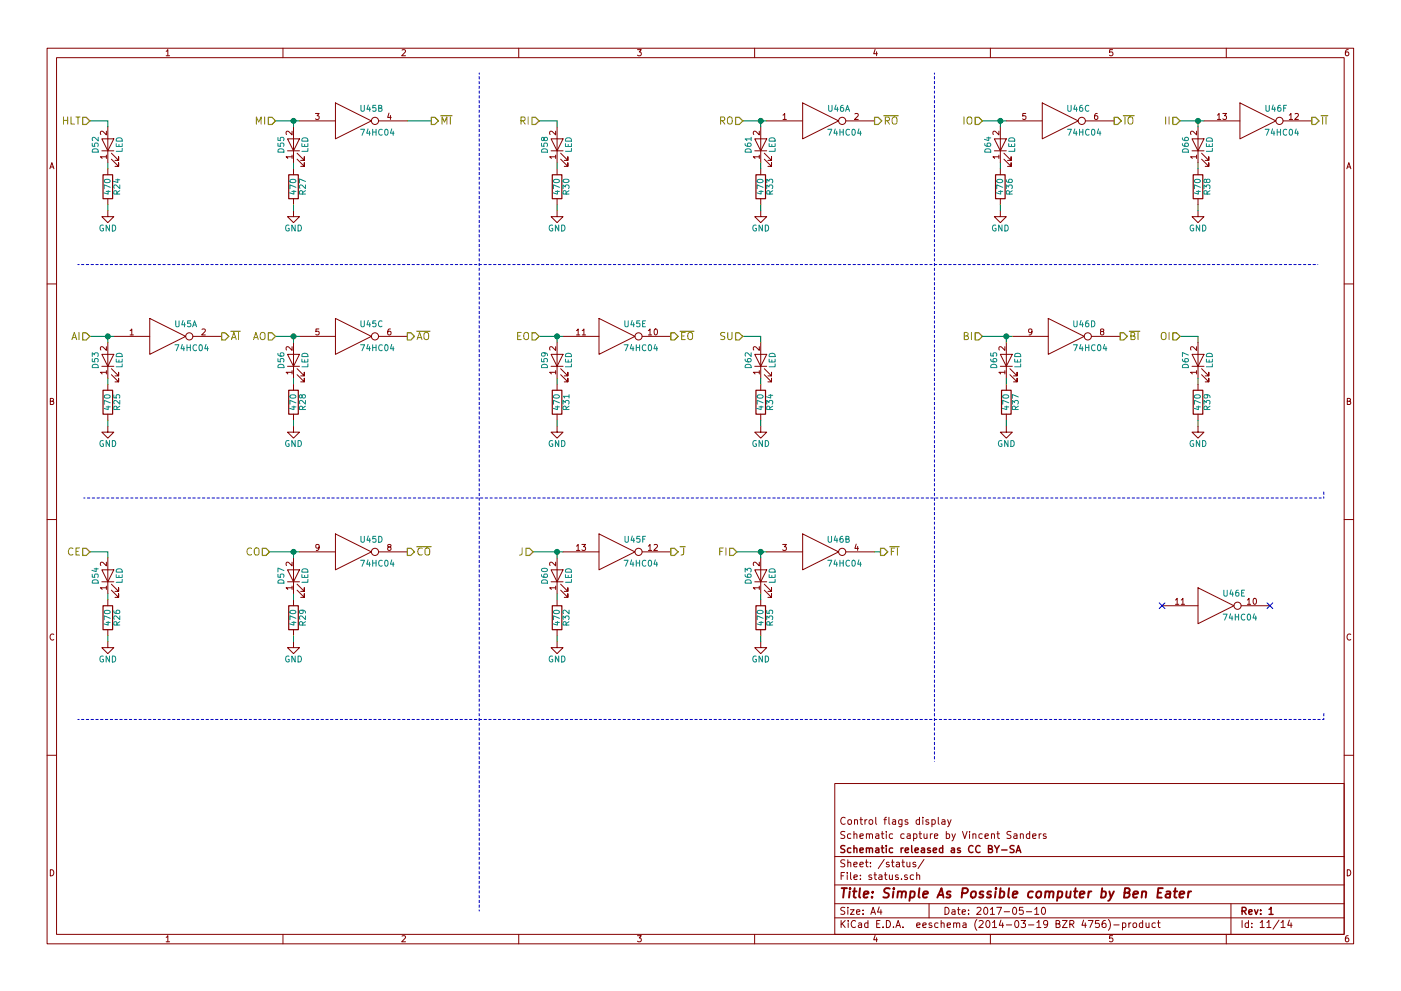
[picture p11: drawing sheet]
EESchema Schematic File Version 2
LIBS:power
LIBS:device
LIBS:transistors
LIBS:conn
LIBS:linear
LIBS:regul
LIBS:74xx
LIBS:cmos4000
LIBS:adc-dac
LIBS:memory
LIBS:xilinx
LIBS:microcontrollers
LIBS:dsp
LIBS:microchip
LIBS:analog_switches
LIBS:motorola
LIBS:texas
LIBS:intel
LIBS:audio
LIBS:interface
LIBS:digital-audio
LIBS:philips
LIBS:display
LIBS:cypress
LIBS:siliconi
LIBS:opto
LIBS:atmel
LIBS:contrib
LIBS:valves
LIBS:switches
LIBS:74xxx
LIBS:28c16
LIBS:sap-be-cache
EELAYER 24 0
EELAYER END
$Descr A4 11693 8268
encoding utf-8
Sheet 11 14
Title "Simple As Possible computer by Ben Eater"
Date "2017-05-10"
Rev "1"
Comp "Schematic released as CC BY-SA"
Comment1 "Schematic capture by Vincent Sanders"
Comment2 "Control flags display"
Comment3 ""
Comment4 ""
$EndDescr
Text HLabel 750  1000 0    60   Input ~ 0
HLT
$Comp
L R R27
U 1 1
P 2450 1550
F 0 "R27" V 2530 1550 50  0000 C CNN
F 1 "470" V 2450 1550 50  0000 C CNN
F 2 "Resistors_THT:Resistor_Horizontal_RM7mm" V 2380 1550 50  0001 C CNN
F 3 "" H 2450 1550 50  0000 C CNN
	1    2450 1550
	1    0    0    -1  
$EndComp
Text HLabel 3600 1000 2    60   Output ~ 0
~MI
Text HLabel 2300 1000 0    60   Input ~ 0
MI
$Comp
L 74HC04 U45
U 2 1
P 2950 1000
F 0 "U45" H 3100 1100 50  0000 C CNN
F 1 "74HC04" H 3150 900 50  0000 C CNN
F 2 "Housings_DIP:DIP-14_W7.62mm_LongPads" H 2950 1000 50  0001 C CNN
F 3 "" H 2950 1000 50  0000 C CNN
	2    2950 1000
	1    0    0    -1  
$EndComp
$Comp
L 74HC04 U46
U 1 1
P 6850 1000
F 0 "U46" H 7000 1100 50  0000 C CNN
F 1 "74HC04" H 7050 900 50  0000 C CNN
F 2 "Housings_DIP:DIP-14_W7.62mm_LongPads" H 6850 1000 50  0001 C CNN
F 3 "" H 6850 1000 50  0000 C CNN
	1    6850 1000
	1    0    0    -1  
$EndComp
$Comp
L 74HC04 U46
U 3 1
P 8850 1000
F 0 "U46" H 9000 1100 50  0000 C CNN
F 1 "74HC04" H 9050 900 50  0000 C CNN
F 2 "Housings_DIP:DIP-14_W7.62mm_LongPads" H 8850 1000 50  0001 C CNN
F 3 "" H 8850 1000 50  0000 C CNN
	3    8850 1000
	1    0    0    -1  
$EndComp
$Comp
L 74HC04 U46
U 6 1
P 10500 1000
F 0 "U46" H 10650 1100 50  0000 C CNN
F 1 "74HC04" H 10700 900 50  0000 C CNN
F 2 "Housings_DIP:DIP-14_W7.62mm_LongPads" H 10500 1000 50  0001 C CNN
F 3 "" H 10500 1000 50  0000 C CNN
	6    10500 1000
	1    0    0    -1  
$EndComp
$Comp
L 74HC04 U45
U 1 1
P 1400 2800
F 0 "U45" H 1550 2900 50  0000 C CNN
F 1 "74HC04" H 1600 2700 50  0000 C CNN
F 2 "Housings_DIP:DIP-14_W7.62mm_LongPads" H 1400 2800 50  0001 C CNN
F 3 "" H 1400 2800 50  0000 C CNN
	1    1400 2800
	1    0    0    -1  
$EndComp
$Comp
L 74HC04 U45
U 3 1
P 2950 2800
F 0 "U45" H 3100 2900 50  0000 C CNN
F 1 "74HC04" H 3150 2700 50  0000 C CNN
F 2 "Housings_DIP:DIP-14_W7.62mm_LongPads" H 2950 2800 50  0001 C CNN
F 3 "" H 2950 2800 50  0000 C CNN
	3    2950 2800
	1    0    0    -1  
$EndComp
$Comp
L 74HC04 U45
U 5 1
P 5150 2800
F 0 "U45" H 5300 2900 50  0000 C CNN
F 1 "74HC04" H 5350 2700 50  0000 C CNN
F 2 "Housings_DIP:DIP-14_W7.62mm_LongPads" H 5150 2800 50  0001 C CNN
F 3 "" H 5150 2800 50  0000 C CNN
	5    5150 2800
	1    0    0    -1  
$EndComp
$Comp
L 74HC04 U46
U 4 1
P 8900 2800
F 0 "U46" H 9050 2900 50  0000 C CNN
F 1 "74HC04" H 9100 2700 50  0000 C CNN
F 2 "Housings_DIP:DIP-14_W7.62mm_LongPads" H 8900 2800 50  0001 C CNN
F 3 "" H 8900 2800 50  0000 C CNN
	4    8900 2800
	1    0    0    -1  
$EndComp
$Comp
L 74HC04 U45
U 4 1
P 2950 4600
F 0 "U45" H 3100 4700 50  0000 C CNN
F 1 "74HC04" H 3150 4500 50  0000 C CNN
F 2 "Housings_DIP:DIP-14_W7.62mm_LongPads" H 2950 4600 50  0001 C CNN
F 3 "" H 2950 4600 50  0000 C CNN
	4    2950 4600
	1    0    0    -1  
$EndComp
$Comp
L 74HC04 U45
U 6 1
P 5150 4600
F 0 "U45" H 5300 4700 50  0000 C CNN
F 1 "74HC04" H 5350 4500 50  0000 C CNN
F 2 "Housings_DIP:DIP-14_W7.62mm_LongPads" H 5150 4600 50  0001 C CNN
F 3 "" H 5150 4600 50  0000 C CNN
	6    5150 4600
	1    0    0    -1  
$EndComp
$Comp
L 74HC04 U46
U 2 1
P 6850 4600
F 0 "U46" H 7000 4700 50  0000 C CNN
F 1 "74HC04" H 7050 4500 50  0000 C CNN
F 2 "Housings_DIP:DIP-14_W7.62mm_LongPads" H 6850 4600 50  0001 C CNN
F 3 "" H 6850 4600 50  0000 C CNN
	2    6850 4600
	1    0    0    -1  
$EndComp
$Comp
L 74HC04 U46
U 5 1
P 10150 5050
F 0 "U46" H 10300 5150 50  0000 C CNN
F 1 "74HC04" H 10350 4950 50  0000 C CNN
F 2 "Housings_DIP:DIP-14_W7.62mm_LongPads" H 10150 5050 50  0001 C CNN
F 3 "" H 10150 5050 50  0000 C CNN
	5    10150 5050
	1    0    0    -1  
$EndComp
Wire Wire Line
	3400 1000 3600 1000
Wire Wire Line
	2300 1000 2500 1000
$Comp
L GND #PWR75
U 1 1
P 2450 1750
F 0 "#PWR75" H 2450 1500 50  0001 C CNN
F 1 "GND" H 2450 1600 50  0000 C CNN
F 2 "" H 2450 1750 50  0000 C CNN
F 3 "" H 2450 1750 50  0000 C CNN
	1    2450 1750
	1    0    0    -1  
$EndComp
$Comp
L LED D55
U 1 1
P 2450 1200
F 0 "D55" H 2450 1300 50  0000 C CNN
F 1 "LED" H 2450 1100 50  0000 C CNN
F 2 "LEDs:LED-5MM" H 2450 1200 50  0001 C CNN
F 3 "" H 2450 1200 50  0000 C CNN
	1    2450 1200
	0    -1   -1   0   
$EndComp
Wire Wire Line
	2450 1050 2450 1000
Connection ~ 2450 1000
Wire Wire Line
	2450 1400 2450 1350
Wire Wire Line
	2450 1750 2450 1700
$Comp
L LED D62
U 1 1
P 6350 3000
F 0 "D62" H 6350 3100 50  0000 C CNN
F 1 "LED" H 6350 2900 50  0000 C CNN
F 2 "LEDs:LED-5MM" H 6350 3000 50  0001 C CNN
F 3 "" H 6350 3000 50  0000 C CNN
	1    6350 3000
	0    -1   -1   0   
$EndComp
$Comp
L R R34
U 1 1
P 6350 3350
F 0 "R34" V 6430 3350 50  0000 C CNN
F 1 "470" V 6350 3350 50  0000 C CNN
F 2 "Resistors_THT:Resistor_Horizontal_RM7mm" V 6280 3350 50  0001 C CNN
F 3 "" H 6350 3350 50  0000 C CNN
	1    6350 3350
	1    0    0    -1  
$EndComp
$Comp
L GND #PWR82
U 1 1
P 6350 3550
F 0 "#PWR82" H 6350 3300 50  0001 C CNN
F 1 "GND" H 6350 3400 50  0000 C CNN
F 2 "" H 6350 3550 50  0000 C CNN
F 3 "" H 6350 3550 50  0000 C CNN
	1    6350 3550
	1    0    0    -1  
$EndComp
Wire Wire Line
	6350 3550 6350 3500
Wire Wire Line
	6350 3200 6350 3150
Wire Wire Line
	6200 2800 6350 2800
Wire Wire Line
	6350 2800 6350 2850
$Comp
L LED D58
U 1 1
P 4650 1200
F 0 "D58" H 4650 1300 50  0000 C CNN
F 1 "LED" H 4650 1100 50  0000 C CNN
F 2 "LEDs:LED-5MM" H 4650 1200 50  0001 C CNN
F 3 "" H 4650 1200 50  0000 C CNN
	1    4650 1200
	0    -1   -1   0   
$EndComp
$Comp
L R R30
U 1 1
P 4650 1550
F 0 "R30" V 4730 1550 50  0000 C CNN
F 1 "470" V 4650 1550 50  0000 C CNN
F 2 "Resistors_THT:Resistor_Horizontal_RM7mm" V 4580 1550 50  0001 C CNN
F 3 "" H 4650 1550 50  0000 C CNN
	1    4650 1550
	1    0    0    -1  
$EndComp
$Comp
L GND #PWR78
U 1 1
P 4650 1750
F 0 "#PWR78" H 4650 1500 50  0001 C CNN
F 1 "GND" H 4650 1600 50  0000 C CNN
F 2 "" H 4650 1750 50  0000 C CNN
F 3 "" H 4650 1750 50  0000 C CNN
	1    4650 1750
	1    0    0    -1  
$EndComp
Wire Wire Line
	4650 1750 4650 1700
Wire Wire Line
	4650 1400 4650 1350
Wire Wire Line
	4500 1000 4650 1000
Wire Wire Line
	4650 1000 4650 1050
Text HLabel 4500 1000 0    60   Input ~ 0
RI
$Comp
L R R33
U 1 1
P 6350 1550
F 0 "R33" V 6430 1550 50  0000 C CNN
F 1 "470" V 6350 1550 50  0000 C CNN
F 2 "Resistors_THT:Resistor_Horizontal_RM7mm" V 6280 1550 50  0001 C CNN
F 3 "" H 6350 1550 50  0000 C CNN
	1    6350 1550
	1    0    0    -1  
$EndComp
Wire Wire Line
	6200 1000 6400 1000
$Comp
L GND #PWR81
U 1 1
P 6350 1750
F 0 "#PWR81" H 6350 1500 50  0001 C CNN
F 1 "GND" H 6350 1600 50  0000 C CNN
F 2 "" H 6350 1750 50  0000 C CNN
F 3 "" H 6350 1750 50  0000 C CNN
	1    6350 1750
	1    0    0    -1  
$EndComp
$Comp
L LED D61
U 1 1
P 6350 1200
F 0 "D61" H 6350 1300 50  0000 C CNN
F 1 "LED" H 6350 1100 50  0000 C CNN
F 2 "LEDs:LED-5MM" H 6350 1200 50  0001 C CNN
F 3 "" H 6350 1200 50  0000 C CNN
	1    6350 1200
	0    -1   -1   0   
$EndComp
Wire Wire Line
	6350 1050 6350 1000
Connection ~ 6350 1000
Wire Wire Line
	6350 1400 6350 1350
Wire Wire Line
	6350 1750 6350 1700
Text HLabel 6200 1000 0    60   Input ~ 0
RO
Text HLabel 7300 1000 2    60   Output ~ 0
~RO
$Comp
L R R36
U 1 1
P 8350 1550
F 0 "R36" V 8430 1550 50  0000 C CNN
F 1 "470" V 8350 1550 50  0000 C CNN
F 2 "Resistors_THT:Resistor_Horizontal_RM7mm" V 8280 1550 50  0001 C CNN
F 3 "" H 8350 1550 50  0000 C CNN
	1    8350 1550
	1    0    0    -1  
$EndComp
Wire Wire Line
	8200 1000 8400 1000
$Comp
L GND #PWR84
U 1 1
P 8350 1750
F 0 "#PWR84" H 8350 1500 50  0001 C CNN
F 1 "GND" H 8350 1600 50  0000 C CNN
F 2 "" H 8350 1750 50  0000 C CNN
F 3 "" H 8350 1750 50  0000 C CNN
	1    8350 1750
	1    0    0    -1  
$EndComp
$Comp
L LED D64
U 1 1
P 8350 1200
F 0 "D64" H 8350 1300 50  0000 C CNN
F 1 "LED" H 8350 1100 50  0000 C CNN
F 2 "LEDs:LED-5MM" H 8350 1200 50  0001 C CNN
F 3 "" H 8350 1200 50  0000 C CNN
	1    8350 1200
	0    -1   -1   0   
$EndComp
Wire Wire Line
	8350 1050 8350 1000
Connection ~ 8350 1000
Wire Wire Line
	8350 1400 8350 1350
Wire Wire Line
	8350 1750 8350 1700
Text HLabel 9300 1000 2    60   Output ~ 0
~IO
Text HLabel 8200 1000 0    60   Input ~ 0
IO
$Comp
L R R38
U 1 1
P 10000 1550
F 0 "R38" V 10080 1550 50  0000 C CNN
F 1 "470" V 10000 1550 50  0000 C CNN
F 2 "Resistors_THT:Resistor_Horizontal_RM7mm" V 9930 1550 50  0001 C CNN
F 3 "" H 10000 1550 50  0000 C CNN
	1    10000 1550
	1    0    0    -1  
$EndComp
Wire Wire Line
	9850 1000 10050 1000
$Comp
L GND #PWR86
U 1 1
P 10000 1750
F 0 "#PWR86" H 10000 1500 50  0001 C CNN
F 1 "GND" H 10000 1600 50  0000 C CNN
F 2 "" H 10000 1750 50  0000 C CNN
F 3 "" H 10000 1750 50  0000 C CNN
	1    10000 1750
	1    0    0    -1  
$EndComp
$Comp
L LED D66
U 1 1
P 10000 1200
F 0 "D66" H 10000 1300 50  0000 C CNN
F 1 "LED" H 10000 1100 50  0000 C CNN
F 2 "LEDs:LED-5MM" H 10000 1200 50  0001 C CNN
F 3 "" H 10000 1200 50  0000 C CNN
	1    10000 1200
	0    -1   -1   0   
$EndComp
Wire Wire Line
	10000 1050 10000 1000
Connection ~ 10000 1000
Wire Wire Line
	10000 1400 10000 1350
Wire Wire Line
	10000 1750 10000 1700
Text HLabel 9850 1000 0    60   Input ~ 0
II
Text HLabel 10950 1000 2    60   Output ~ 0
~II
$Comp
L R R25
U 1 1
P 900 3350
F 0 "R25" V 980 3350 50  0000 C CNN
F 1 "470" V 900 3350 50  0000 C CNN
F 2 "Resistors_THT:Resistor_Horizontal_RM7mm" V 830 3350 50  0001 C CNN
F 3 "" H 900 3350 50  0000 C CNN
	1    900  3350
	1    0    0    -1  
$EndComp
Wire Wire Line
	750  2800 950  2800
$Comp
L GND #PWR73
U 1 1
P 900 3550
F 0 "#PWR73" H 900 3300 50  0001 C CNN
F 1 "GND" H 900 3400 50  0000 C CNN
F 2 "" H 900 3550 50  0000 C CNN
F 3 "" H 900 3550 50  0000 C CNN
	1    900  3550
	1    0    0    -1  
$EndComp
$Comp
L LED D53
U 1 1
P 900 3000
F 0 "D53" H 900 3100 50  0000 C CNN
F 1 "LED" H 900 2900 50  0000 C CNN
F 2 "LEDs:LED-5MM" H 900 3000 50  0001 C CNN
F 3 "" H 900 3000 50  0000 C CNN
	1    900  3000
	0    -1   -1   0   
$EndComp
Wire Wire Line
	900  2850 900  2800
Connection ~ 900  2800
Wire Wire Line
	900  3200 900  3150
Wire Wire Line
	900  3550 900  3500
Text HLabel 1850 2800 2    60   Output ~ 0
~AI
Text HLabel 750  2800 0    60   Input ~ 0
AI
$Comp
L R R28
U 1 1
P 2450 3350
F 0 "R28" V 2530 3350 50  0000 C CNN
F 1 "470" V 2450 3350 50  0000 C CNN
F 2 "Resistors_THT:Resistor_Horizontal_RM7mm" V 2380 3350 50  0001 C CNN
F 3 "" H 2450 3350 50  0000 C CNN
	1    2450 3350
	1    0    0    -1  
$EndComp
Wire Wire Line
	2300 2800 2500 2800
$Comp
L GND #PWR76
U 1 1
P 2450 3550
F 0 "#PWR76" H 2450 3300 50  0001 C CNN
F 1 "GND" H 2450 3400 50  0000 C CNN
F 2 "" H 2450 3550 50  0000 C CNN
F 3 "" H 2450 3550 50  0000 C CNN
	1    2450 3550
	1    0    0    -1  
$EndComp
$Comp
L LED D56
U 1 1
P 2450 3000
F 0 "D56" H 2450 3100 50  0000 C CNN
F 1 "LED" H 2450 2900 50  0000 C CNN
F 2 "LEDs:LED-5MM" H 2450 3000 50  0001 C CNN
F 3 "" H 2450 3000 50  0000 C CNN
	1    2450 3000
	0    -1   -1   0   
$EndComp
Wire Wire Line
	2450 2850 2450 2800
Connection ~ 2450 2800
Wire Wire Line
	2450 3200 2450 3150
Wire Wire Line
	2450 3550 2450 3500
Text HLabel 2300 2800 0    60   Input ~ 0
AO
Text HLabel 3400 2800 2    60   Output ~ 0
~AO
Text HLabel 5600 2800 2    60   Output ~ 0
~EO
$Comp
L R R31
U 1 1
P 4650 3350
F 0 "R31" V 4730 3350 50  0000 C CNN
F 1 "470" V 4650 3350 50  0000 C CNN
F 2 "Resistors_THT:Resistor_Horizontal_RM7mm" V 4580 3350 50  0001 C CNN
F 3 "" H 4650 3350 50  0000 C CNN
	1    4650 3350
	1    0    0    -1  
$EndComp
Wire Wire Line
	4500 2800 4700 2800
$Comp
L GND #PWR79
U 1 1
P 4650 3550
F 0 "#PWR79" H 4650 3300 50  0001 C CNN
F 1 "GND" H 4650 3400 50  0000 C CNN
F 2 "" H 4650 3550 50  0000 C CNN
F 3 "" H 4650 3550 50  0000 C CNN
	1    4650 3550
	1    0    0    -1  
$EndComp
$Comp
L LED D59
U 1 1
P 4650 3000
F 0 "D59" H 4650 3100 50  0000 C CNN
F 1 "LED" H 4650 2900 50  0000 C CNN
F 2 "LEDs:LED-5MM" H 4650 3000 50  0001 C CNN
F 3 "" H 4650 3000 50  0000 C CNN
	1    4650 3000
	0    -1   -1   0   
$EndComp
Wire Wire Line
	4650 2850 4650 2800
Connection ~ 4650 2800
Wire Wire Line
	4650 3200 4650 3150
Wire Wire Line
	4650 3550 4650 3500
Text HLabel 4500 2800 0    60   Input ~ 0
EO
$Comp
L R R37
U 1 1
P 8400 3350
F 0 "R37" V 8480 3350 50  0000 C CNN
F 1 "470" V 8400 3350 50  0000 C CNN
F 2 "Resistors_THT:Resistor_Horizontal_RM7mm" V 8330 3350 50  0001 C CNN
F 3 "" H 8400 3350 50  0000 C CNN
	1    8400 3350
	1    0    0    -1  
$EndComp
$Comp
L GND #PWR85
U 1 1
P 8400 3550
F 0 "#PWR85" H 8400 3300 50  0001 C CNN
F 1 "GND" H 8400 3400 50  0000 C CNN
F 2 "" H 8400 3550 50  0000 C CNN
F 3 "" H 8400 3550 50  0000 C CNN
	1    8400 3550
	1    0    0    -1  
$EndComp
$Comp
L LED D65
U 1 1
P 8400 3000
F 0 "D65" H 8400 3100 50  0000 C CNN
F 1 "LED" H 8400 2900 50  0000 C CNN
F 2 "LEDs:LED-5MM" H 8400 3000 50  0001 C CNN
F 3 "" H 8400 3000 50  0000 C CNN
	1    8400 3000
	0    -1   -1   0   
$EndComp
Wire Wire Line
	8400 3200 8400 3150
Text HLabel 6200 2800 0    60   Input ~ 0
SU
Text HLabel 8200 2800 0    60   Input ~ 0
BI
Text HLabel 9350 2800 2    60   Output ~ 0
~BI
$Comp
L LED D67
U 1 1
P 10000 3000
F 0 "D67" H 10000 3100 50  0000 C CNN
F 1 "LED" H 10000 2900 50  0000 C CNN
F 2 "LEDs:LED-5MM" H 10000 3000 50  0001 C CNN
F 3 "" H 10000 3000 50  0000 C CNN
	1    10000 3000
	0    -1   -1   0   
$EndComp
$Comp
L R R39
U 1 1
P 10000 3350
F 0 "R39" V 10080 3350 50  0000 C CNN
F 1 "470" V 10000 3350 50  0000 C CNN
F 2 "Resistors_THT:Resistor_Horizontal_RM7mm" V 9930 3350 50  0001 C CNN
F 3 "" H 10000 3350 50  0000 C CNN
	1    10000 3350
	1    0    0    -1  
$EndComp
$Comp
L GND #PWR87
U 1 1
P 10000 3550
F 0 "#PWR87" H 10000 3300 50  0001 C CNN
F 1 "GND" H 10000 3400 50  0000 C CNN
F 2 "" H 10000 3550 50  0000 C CNN
F 3 "" H 10000 3550 50  0000 C CNN
	1    10000 3550
	1    0    0    -1  
$EndComp
Wire Wire Line
	10000 3550 10000 3500
Wire Wire Line
	10000 3200 10000 3150
Wire Wire Line
	9850 2800 10000 2800
Wire Wire Line
	10000 2800 10000 2850
Text HLabel 9850 2800 0    60   Input ~ 0
OI
$Comp
L LED D54
U 1 1
P 900 4800
F 0 "D54" H 900 4900 50  0000 C CNN
F 1 "LED" H 900 4700 50  0000 C CNN
F 2 "LEDs:LED-5MM" H 900 4800 50  0001 C CNN
F 3 "" H 900 4800 50  0000 C CNN
	1    900  4800
	0    -1   -1   0   
$EndComp
$Comp
L R R26
U 1 1
P 900 5150
F 0 "R26" V 980 5150 50  0000 C CNN
F 1 "470" V 900 5150 50  0000 C CNN
F 2 "Resistors_THT:Resistor_Horizontal_RM7mm" V 830 5150 50  0001 C CNN
F 3 "" H 900 5150 50  0000 C CNN
	1    900  5150
	1    0    0    -1  
$EndComp
$Comp
L GND #PWR74
U 1 1
P 900 5350
F 0 "#PWR74" H 900 5100 50  0001 C CNN
F 1 "GND" H 900 5200 50  0000 C CNN
F 2 "" H 900 5350 50  0000 C CNN
F 3 "" H 900 5350 50  0000 C CNN
	1    900  5350
	1    0    0    -1  
$EndComp
Wire Wire Line
	900  5350 900  5300
Wire Wire Line
	900  5000 900  4950
Wire Wire Line
	750  4600 900  4600
Wire Wire Line
	900  4600 900  4650
Text HLabel 750  4600 0    60   Input ~ 0
CE
Wire Wire Line
	8450 2800 8200 2800
Wire Wire Line
	8400 2850 8400 2800
Connection ~ 8400 2800
Wire Wire Line
	8400 3550 8400 3500
$Comp
L R R29
U 1 1
P 2450 5150
F 0 "R29" V 2530 5150 50  0000 C CNN
F 1 "470" V 2450 5150 50  0000 C CNN
F 2 "Resistors_THT:Resistor_Horizontal_RM7mm" V 2380 5150 50  0001 C CNN
F 3 "" H 2450 5150 50  0000 C CNN
	1    2450 5150
	1    0    0    -1  
$EndComp
$Comp
L GND #PWR77
U 1 1
P 2450 5350
F 0 "#PWR77" H 2450 5100 50  0001 C CNN
F 1 "GND" H 2450 5200 50  0000 C CNN
F 2 "" H 2450 5350 50  0000 C CNN
F 3 "" H 2450 5350 50  0000 C CNN
	1    2450 5350
	1    0    0    -1  
$EndComp
$Comp
L LED D57
U 1 1
P 2450 4800
F 0 "D57" H 2450 4900 50  0000 C CNN
F 1 "LED" H 2450 4700 50  0000 C CNN
F 2 "LEDs:LED-5MM" H 2450 4800 50  0001 C CNN
F 3 "" H 2450 4800 50  0000 C CNN
	1    2450 4800
	0    -1   -1   0   
$EndComp
Wire Wire Line
	2450 5000 2450 4950
Wire Wire Line
	2500 4600 2250 4600
Wire Wire Line
	2450 4650 2450 4600
Connection ~ 2450 4600
Wire Wire Line
	2450 5350 2450 5300
$Comp
L R R32
U 1 1
P 4650 5150
F 0 "R32" V 4730 5150 50  0000 C CNN
F 1 "470" V 4650 5150 50  0000 C CNN
F 2 "Resistors_THT:Resistor_Horizontal_RM7mm" V 4580 5150 50  0001 C CNN
F 3 "" H 4650 5150 50  0000 C CNN
	1    4650 5150
	1    0    0    -1  
$EndComp
$Comp
L GND #PWR80
U 1 1
P 4650 5350
F 0 "#PWR80" H 4650 5100 50  0001 C CNN
F 1 "GND" H 4650 5200 50  0000 C CNN
F 2 "" H 4650 5350 50  0000 C CNN
F 3 "" H 4650 5350 50  0000 C CNN
	1    4650 5350
	1    0    0    -1  
$EndComp
$Comp
L LED D60
U 1 1
P 4650 4800
F 0 "D60" H 4650 4900 50  0000 C CNN
F 1 "LED" H 4650 4700 50  0000 C CNN
F 2 "LEDs:LED-5MM" H 4650 4800 50  0001 C CNN
F 3 "" H 4650 4800 50  0000 C CNN
	1    4650 4800
	0    -1   -1   0   
$EndComp
Wire Wire Line
	4650 5000 4650 4950
Wire Wire Line
	4700 4600 4450 4600
Wire Wire Line
	4650 4650 4650 4600
Connection ~ 4650 4600
Wire Wire Line
	4650 5350 4650 5300
Text HLabel 2250 4600 0    60   Input ~ 0
CO
Text HLabel 4450 4600 0    60   Input ~ 0
J
Text HLabel 3400 4600 2    60   Output ~ 0
~CO
Text HLabel 5600 4600 2    60   Output ~ 0
~J
$Comp
L LED D52
U 1 1
P 900 1200
F 0 "D52" H 900 1300 50  0000 C CNN
F 1 "LED" H 900 1100 50  0000 C CNN
F 2 "LEDs:LED-5MM" H 900 1200 50  0001 C CNN
F 3 "" H 900 1200 50  0000 C CNN
	1    900  1200
	0    -1   -1   0   
$EndComp
$Comp
L R R24
U 1 1
P 900 1550
F 0 "R24" V 980 1550 50  0000 C CNN
F 1 "470" V 900 1550 50  0000 C CNN
F 2 "Resistors_THT:Resistor_Horizontal_RM7mm" V 830 1550 50  0001 C CNN
F 3 "" H 900 1550 50  0000 C CNN
	1    900  1550
	1    0    0    -1  
$EndComp
$Comp
L GND #PWR72
U 1 1
P 900 1750
F 0 "#PWR72" H 900 1500 50  0001 C CNN
F 1 "GND" H 900 1600 50  0000 C CNN
F 2 "" H 900 1750 50  0000 C CNN
F 3 "" H 900 1750 50  0000 C CNN
	1    900  1750
	1    0    0    -1  
$EndComp
Wire Wire Line
	900  1750 900  1700
Wire Wire Line
	900  1400 900  1350
Wire Wire Line
	750  1000 900  1000
Wire Wire Line
	900  1000 900  1050
Wire Notes Line
	4000 600  4000 7600
Wire Notes Line
	7800 600  7800 6350
Wire Notes Line
	650  2200 11000 2200
Wire Notes Line
	700  4150 11050 4150
Wire Notes Line
	11050 4150 11050 4100
Wire Notes Line
	650  6000 11050 6000
Wire Notes Line
	11050 6000 11050 5950
NoConn ~ 10600 5050
NoConn ~ 9700 5050
Text HLabel 6150 4600 0    60   Input ~ 0
FI
Text HLabel 7350 4600 2    60   Output ~ 0
~FI
Wire Wire Line
	7350 4600 7300 4600
Wire Wire Line
	6400 4600 6150 4600
$Comp
L LED D63
U 1 1
P 6350 4800
F 0 "D63" H 6350 4900 50  0000 C CNN
F 1 "LED" H 6350 4700 50  0000 C CNN
F 2 "LEDs:LED-5MM" H 6350 4800 50  0001 C CNN
F 3 "" H 6350 4800 50  0000 C CNN
	1    6350 4800
	0    -1   -1   0   
$EndComp
$Comp
L R R35
U 1 1
P 6350 5150
F 0 "R35" V 6430 5150 50  0000 C CNN
F 1 "470" V 6350 5150 50  0000 C CNN
F 2 "Resistors_THT:Resistor_Horizontal_RM7mm" V 6280 5150 50  0001 C CNN
F 3 "" H 6350 5150 50  0000 C CNN
	1    6350 5150
	1    0    0    -1  
$EndComp
$Comp
L GND #PWR83
U 1 1
P 6350 5350
F 0 "#PWR83" H 6350 5100 50  0001 C CNN
F 1 "GND" H 6350 5200 50  0000 C CNN
F 2 "" H 6350 5350 50  0000 C CNN
F 3 "" H 6350 5350 50  0000 C CNN
	1    6350 5350
	1    0    0    -1  
$EndComp
Wire Wire Line
	6350 4650 6350 4600
Connection ~ 6350 4600
Wire Wire Line
	6350 4950 6350 5000
Wire Wire Line
	6350 5300 6350 5350
$EndSCHEMATC
